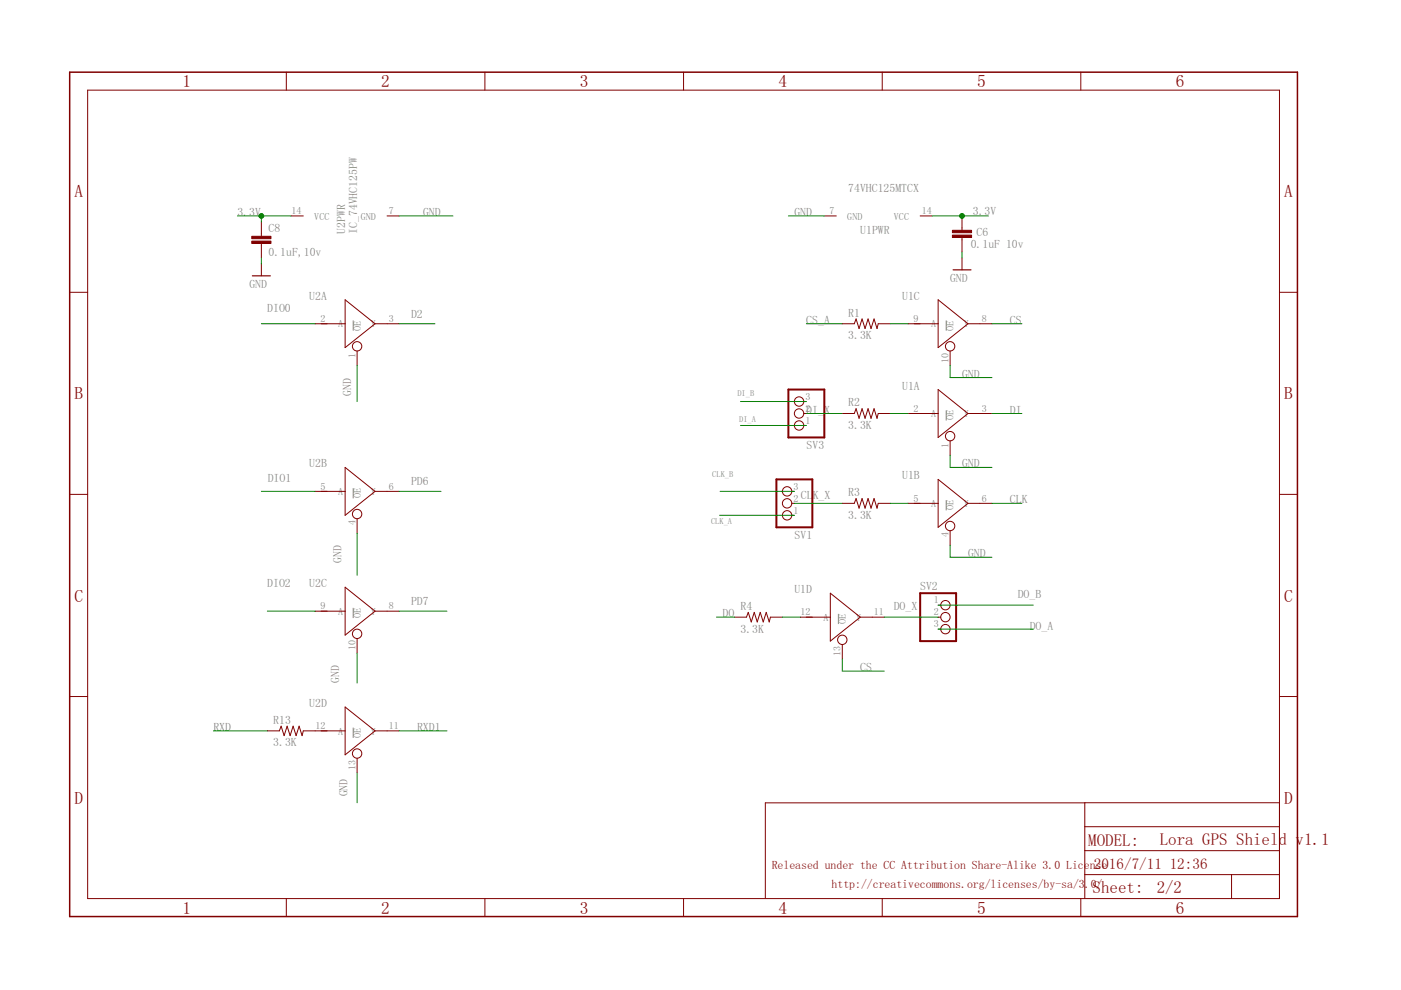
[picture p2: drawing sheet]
<svg xmlns="http://www.w3.org/2000/svg" width="297mm" height="210mm" viewBox="0 0 297 210" stroke-linecap="round" stroke-linejoin="round" font-family="sans-serif">
<path d="M74.9 67.9v2.2M200.6 67.9v2.2M200.6 87v2.2M74.9 103.5v2.2M200.6 106v2.2M74.9 128.9v2.1M177.8 130.2v2.1M74.9 154.3v2.1" fill="none" stroke="#808080" stroke-width=".21"/>
<g fill="none" stroke="#800000" stroke-width=".21">
<path d="M18.6 19.1h252.7v171.4h-252.7zM60.7 15.3v3.8M102.8 15.3v3.8M144.9 15.3v3.8M187 15.3v3.8M229.2 15.3v3.8M55.4 47.1v3M55.4 51.6v3.1M55.4 55.9v2.6M61.8 45.8h2.5M82.1 45.8h2.5M174.8 45.8h2.5"/>
<path d="M195.1 45.8h2.5M204 45.8v3M204 50.4v3M204 54.7v2.5M14.8 62h3.8M66.8 68.6h6.4M73.2 63.6l6.3 5-6.3 5.1zM75.7 74.4v3.1M79.5 68.6h5.1M178.6 68.6h2.5l.4-1 .6 2.1 .7-2.1 .6 2.1 .6-2.1 .7 2.1 .6-2.1 .6 2.1 .3-1.1h2.5M192.6 68.6h6.3M198.9 63.6l6.3 5-6.3 5.1z"/>
<path d="M201.4 74.4v3.1M205.2 68.6h5.1M271.3 62h3.8M73.2 99.1l6.3 5.1-6.3 5.1zM170.4 87.7h.6M170.4 90.2h.6M170.4 85.1h.6M178.6 87.7h2.5l.4-1 .6 2 .7-2 .6 2 .6-2 .7 2 .6-2 .6 2 .3-1h2.5M192.6 87.7h6.3M198.9 82.6l6.3 5.1-6.3 5.1zM201.4 93.5v3.1M205.2 87.7h5.1"/>
<path d="M14.8 104.8h3.8M66.8 104.2h6.4M75.7 110v3.1M79.5 104.2h5.1M167.9 106.7h.5M167.9 109.3h.5M167.9 104.2h.5M178.6 106.7h2.5l.4-1 .6 2 .7-2 .6 2 .6-2 .7 2 .6-2 .6 2 .3-1h2.5M192.6 106.7h6.3M198.9 101.6l6.3 5.1-6.3 5.1zM201.4 112.5v3.1M205.2 106.7h5.1"/>
<path d="M271.3 104.8h3.8M66.8 129.6h6.4M73.2 124.5l6.3 5.1-6.3 5.1zM75.7 135.4v3.1M79.5 129.6h5.1M155.7 130.9h2.6l.3-1.1 .7 2.1 .6-2.1 .6 2.1 .7-2.1 .6 2.1 .7-2.1 .6 2.1 .2-1h2.6M169.7 130.9h6.3M176 125.8l6.4 5.1-6.4 5zM178.6 136.6v3.1M182.4 130.9h5.1M198.9 130.9h.6M198.9 128.3h.6"/>
<path d="M198.9 133.4h.6M14.8 147.7h3.8M56.7 155h2.5l.4-1 .6 2 .7-2 .6 2 .6-2 .7 2 .6-2 .7 2 .2-1h8.9M73.2 149.9l6.3 5.1-6.3 5zM79.5 155h5.1M271.3 147.7h3.8M75.7 160.8v3.1M230 170.2v20.3M230 175.3h41.3M271.3 170.2h-109v20.2M60.7 190.5v3.8M102.8 190.5v3.8"/>
<path d="M144.9 190.5v3.8M187 190.5v3.8M229.2 190.5v3.8M230 185.4h41.3M230 180.4h41.3M261.1 185.4v5.1"/>
<circle cx="75.7" cy="73.4" r=".99"/>
<circle cx="201.4" cy="73.4" r=".99"/>
<circle cx="169.4" cy="90.2" r=".99"/>
<circle cx="169.4" cy="87.7" r=".99"/>
<circle cx="169.4" cy="85.1" r=".99"/>
<circle cx="201.4" cy="92.5" r=".99"/>
<circle cx="75.7" cy="109" r=".99"/>
<circle cx="166.9" cy="106.7" r=".99"/>
<circle cx="166.9" cy="109.3" r=".99"/>
<circle cx="166.9" cy="104.2" r=".99"/>
<circle cx="201.4" cy="111.5" r=".99"/>
<circle cx="75.7" cy="134.4" r=".99"/>
<circle cx="178.6" cy="135.7" r=".99"/>
<circle cx="200.4" cy="133.4" r=".99"/>
<circle cx="200.4" cy="128.3" r=".99"/>
<circle cx="200.4" cy="130.9" r=".99"/>
<circle cx="75.7" cy="159.8" r=".99"/>
</g>
<g fill="#800000" stroke="#800000" stroke-width=".21">
<path d="M201.9 48.8h4.1v.5h-4.1z"/>
<path d="M201.9 49.8h4.1v.6h-4.1z"/>
<path d="M53.4 51.1h4v.5h-4z"/>
<path d="M53.4 50.1h4v.5h-4z"/>
</g>
<path d="M167.2 82.6h7.6v10.2h-7.6zM164.6 101.6h7.6v10.2h-7.6zM195.1 125.8h7.6v10.1h-7.6z" fill="none" stroke="#800000" stroke-width=".42"/>
<path d="M53.5 58.5h3.8M202.1 57.2h3.8" fill="none" stroke="#800000" stroke-width=".25"/>
<path d="M14.8 15.3h260.3v179h-260.3z" fill="none" stroke="#800000" stroke-width=".32"/>
<g fill="none" stroke="#008000" stroke-width=".21">
<path d="M50.3 45.8h11.5M55.4 45.8v1.3M55.4 54.7v1.2M84.6 45.8h11.4M167.2 45.8h7.6M197.6 45.8h11.9M204 53.4v1.3M55.4 68.6h11.4M75.7 77.5v7.6M84.6 68.6h7.6M171 68.6h7.6M188.7 68.6h3.9"/>
<path d="M201.4 77.5v2.6h8.9M210.3 68.6h6.4M157 90.2h14M157 85.1h14M171 87.7h7.6M188.7 87.7h3.9M201.4 96.6v2.5h8.9M210.3 87.7h6.4M55.4 104.2h11.4M75.7 113.1v8.9M84.6 104.2h8.9M152.5 109.3h15.9"/>
<path d="M152.7 104.2h15.7M168.4 106.7h10.2M188.7 106.7h3.9M201.4 115.6v2.6h8.9M210.3 106.7h6.4M56.7 129.6h10.1M75.7 138.5v6.3M84.6 129.6h10.2M151.9 130.9h3.8M165.9 130.9h3.8M178.6 139.7v2.6h8.9M187.5 130.9h11.4"/>
<path d="M198.9 133.4h20.2M198.9 128.3h20.2M45.3 155h11.4M84.6 155h10.2M75.7 163.9v6.3"/>
</g>
<g fill="#008000" stroke="#008000" stroke-width=".21">
<circle cx="204" cy="45.8" r=".51"/>
<circle cx="55.4" cy="45.8" r=".51"/>
</g>
<g font-size="3.7" fill="#800000">
<text x="38.7" y="18.5">1</text>
<text x="80.8" y="18.5">2</text>
<text x="123" y="18.5">3</text>
<text x="165.1" y="18.5">4</text>
<text x="207.2" y="18.5">5</text>
<text x="249.3" y="18.5">6</text>
<text x="15.8" y="41.8">A</text>
<text x="272.3" y="41.8">A</text>
<text x="15.8" y="84.7">B</text>
<text x="272.3" y="84.7">B</text>
<text x="15.8" y="127.5">C</text>
<text x="272.3" y="127.5">C</text>
<text x="15.8" y="170.4">D</text>
<text x="272.3" y="170.4">D</text>
<text x="38.7" y="193.7">1</text>
<text x="80.8" y="193.7">2</text>
<text x="123" y="193.7">3</text>
<text x="165.1" y="193.7">4</text>
<text x="207.2" y="193.7">5</text>
<text x="249.3" y="193.7">6</text>
</g>
<g font-size="3.6" fill="#800000">
<text x="230.7" y="179.3">MODEL:</text>
<text x="245.9" y="179.1">Lora GPS Shield v1.1</text>
<text x="231.7" y="189.4">Sheet:</text>
<text x="245.2" y="189.3">2/2</text>
</g>
<g font-size="3.2" fill="#800000">
<text x="231.9" y="184.2">2016/7/11</text>
<text x="248" y="184.2">12:36</text>
</g>
<g font-size="2.5" fill="#808080">
<text x="179.8" y="40.7">74VHC125MTCX</text>
<text x="50.3" y="45.8">3.3V</text>
<text x="89.7" y="45.8">GND</text>
<text x="168.4" y="45.8">GND</text>
<text x="206.3" y="45.7">3.3V</text>
<text x="56.9" y="49.2">C8</text>
<text x="73.2" y="49.6" transform="rotate(-90 73.2 49.6)">U2PWR</text>
<text x="75.7" y="49.6" transform="rotate(-90 75.7 49.6)">IC_74VHC125PW</text>
<text x="182.4" y="49.6">U1PWR</text>
<text x="205.8" y="52.6">0.1uF 10v</text>
<text x="207.1" y="50">C6</text>
<text x="56.9" y="54.3">0.1uF,10v</text>
<text x="201.4" y="59.7">GND</text>
<text x="52.9" y="61">GND</text>
<text x="65.6" y="63.6">U2A</text>
<text x="191.3" y="63.6">U1C</text>
<text x="56.7" y="66.1">DIO0</text>
<text x="87.2" y="67.4">D2</text>
<text x="171" y="68.6">CS_A</text>
<text x="179.8" y="71.9">3.3K</text>
<text x="179.8" y="67.1">R1</text>
<text x="214.1" y="68.6">CS</text>
<text x="74.5" y="83.9" transform="rotate(-90 74.5 83.9)">GND</text>
<text x="191.3" y="82.6">U1A</text>
<text x="204" y="80.1">GND</text>
<text x="171" y="87.7">DI_X</text>
<text x="179.8" y="86.2">R2</text>
<text x="214.1" y="87.7">DI</text>
<text x="171" y="95.2">SV3</text>
<text x="179.8" y="91">3.3K</text>
<text x="65.6" y="99.1">U2B</text>
<text x="191.3" y="101.6">U1B</text>
<text x="204" y="99.1">GND</text>
<text x="56.8" y="102.2">DIO1</text>
<text x="87.2" y="102.9">PD6</text>
<text x="169.8" y="105.7">CL</text>
<text x="172.3" y="105.7">K_X</text>
<text x="179.8" y="105.2">R3</text>
<text x="214.1" y="106.7">CLK</text>
<text x="179.8" y="110">3.3K</text>
<text x="72.4" y="119.4" transform="rotate(-90 72.4 119.4)">GND</text>
<text x="168.5" y="114.2">SV1</text>
<text x="205.2" y="118.2">GND</text>
<text x="56.7" y="124.5">DIO2</text>
<text x="65.6" y="124.5">U2C</text>
<text x="168.4" y="125.8">U1D</text>
<text x="195.1" y="125.1">SV2</text>
<text x="87.2" y="128.3">PD7</text>
<text x="153.2" y="130.8">DO</text>
<text x="157" y="129.3">R4</text>
<text x="189.5" y="129.3">DO_X</text>
<text x="215.8" y="126.8">DO_B</text>
<text x="157" y="134.1">3.3K</text>
<text x="218.3" y="133.6">DO_A</text>
<text x="182.4" y="142.3">CS</text>
<text x="65.6" y="149.9">U2D</text>
<text x="71.9" y="144.8" transform="rotate(-90 71.9 144.8)">GND</text>
<text x="45.2" y="155">RXD</text>
<text x="57.9" y="153.5">R13</text>
<text x="88.4" y="155">RXD1</text>
<text x="57.9" y="158.3">3.3K</text>
<text x="73.7" y="168.9" transform="rotate(-90 73.7 168.9)">GND</text>
</g>
<g font-size="2.5" fill="#800000">
<text x="163.6" y="184.2">Released under the CC Attribution Share-Alike 3.0 License</text>
<text x="176.3" y="188.3">http://creativecommons.org/licenses/by-sa/3</text>
<text x="230" y="188.3">.0/</text>
</g>
<g font-size="2.1" fill="#808080">
<text x="61.8" y="45.4">14</text>
<text x="66.6" y="46.5">VCC</text>
<text x="76.5" y="46.5">GND</text>
<text x="82.4" y="45.4">7</text>
<text x="175.9" y="45.4">7</text>
<text x="179.6" y="46.5">GND</text>
<text x="189.5" y="46.5">VCC</text>
<text x="195.4" y="45.4">14</text>
<text x="67.9" y="68.3">2</text>
<text x="71.7" y="69.4">A</text>
<text x="76.5" y="70.1" transform="rotate(-90 76.5 70.1)">OE</text>
<text x="78.7" y="69.4">Y</text>
<text x="82.4" y="68.3">3</text>
<text x="193.6" y="68.3">9</text>
<text x="197.4" y="69.4">A</text>
<text x="202.2" y="70.1" transform="rotate(-90 202.2 70.1)">OE</text>
<text x="204.4" y="69.4">Y</text>
<text x="208.1" y="68.3">8</text>
<text x="75.4" y="75.9" transform="rotate(-90 75.4 75.9)">1</text>
<text x="201.1" y="76.9" transform="rotate(-90 201.1 76.9)">10</text>
<text x="170.8" y="89.9">1</text>
<text x="170.8" y="87.3">2</text>
<text x="170.8" y="84.8">3</text>
<text x="193.6" y="87.3">2</text>
<text x="197.4" y="88.4">A</text>
<text x="202.2" y="89.2" transform="rotate(-90 202.2 89.2)">OE</text>
<text x="204.4" y="88.4">Y</text>
<text x="208.1" y="87.3">3</text>
<text x="201.1" y="94.9" transform="rotate(-90 201.1 94.9)">1</text>
<text x="67.9" y="103.8">5</text>
<text x="71.7" y="104.9">A</text>
<text x="76.5" y="105.7" transform="rotate(-90 76.5 105.7)">OE</text>
<text x="78.7" y="104.9">Y</text>
<text x="82.4" y="103.8">6</text>
<text x="168.2" y="106.4">2</text>
<text x="168.2" y="103.8">3</text>
<text x="193.6" y="106.4">5</text>
<text x="197.4" y="107.5">A</text>
<text x="204.4" y="107.5">Y</text>
<text x="208.1" y="106.4">6</text>
<text x="75.4" y="111.4" transform="rotate(-90 75.4 111.4)">4</text>
<text x="168.2" y="108.9">1</text>
<text x="201.1" y="113.9" transform="rotate(-90 201.1 113.9)">4</text>
<text x="202.2" y="108.2" transform="rotate(-90 202.2 108.2)">OE</text>
<text x="67.9" y="129.2">9</text>
<text x="71.7" y="130.3">A</text>
<text x="76.5" y="131.1" transform="rotate(-90 76.5 131.1)">OE</text>
<text x="78.7" y="130.3">Y</text>
<text x="82.4" y="129.2">8</text>
<text x="169.7" y="130.5">12</text>
<text x="174.6" y="131.6">A</text>
<text x="181.5" y="131.6">Y</text>
<text x="185.3" y="130.5">11</text>
<text x="198" y="128">1</text>
<text x="198" y="130.5">2</text>
<text x="75.4" y="137.9" transform="rotate(-90 75.4 137.9)">10</text>
<text x="179.3" y="132.3" transform="rotate(-90 179.3 132.3)">OE</text>
<text x="198" y="133">3</text>
<text x="178.2" y="139.2" transform="rotate(-90 178.2 139.2)">13</text>
<text x="66.9" y="154.6">12</text>
<text x="71.7" y="155.7">A</text>
<text x="78.7" y="155.7">Y</text>
<text x="82.4" y="154.6">11</text>
<text x="76.5" y="156.4" transform="rotate(-90 76.5 156.4)">OE</text>
<text x="75.4" y="163.3" transform="rotate(-90 75.4 163.3)">13</text>
</g>
<g font-size="1.8" fill="#808080">
<text x="156.4" y="84">DI_B</text>
<text x="156.7" y="89.5">DI_A</text>
<text x="151" y="101.1">CLK_B</text>
<text x="150.8" y="111.2">CLK_A</text>
</g>
</svg>
